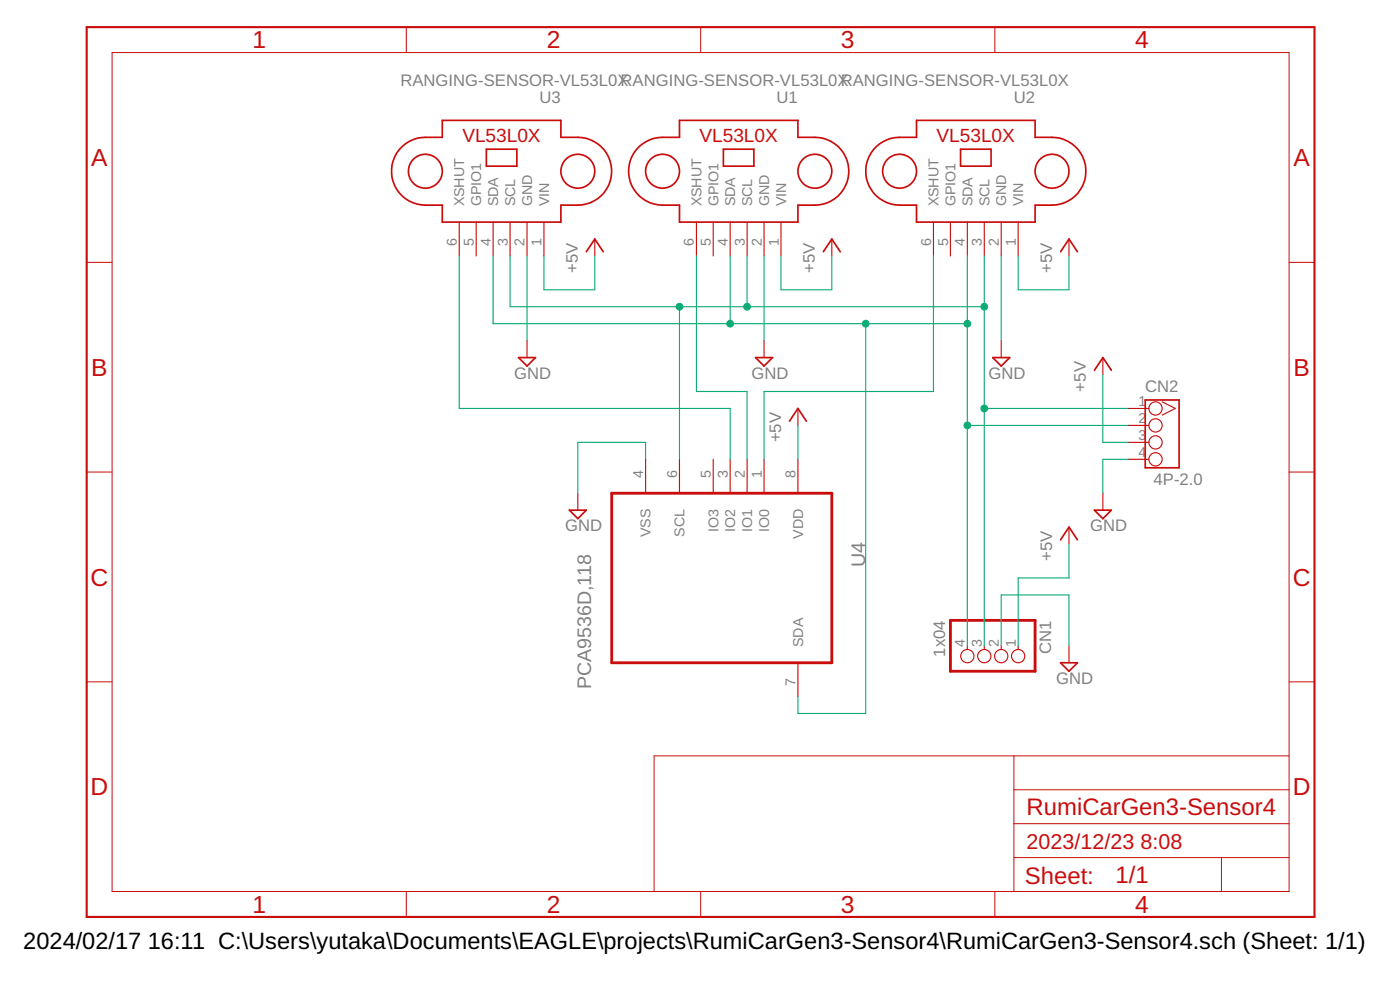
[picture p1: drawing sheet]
<?xml version="1.0" encoding="utf-8"?>
<!DOCTYPE eagle SYSTEM "eagle.dtd">
<!--
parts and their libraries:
diy-modules: Released under the Creative Commons Attribution 4.0 International License: http://creativecommons.org/licenses/by/4.0
-->
<eagle version="9.6.2">
<drawing>
<settings>
<setting alwaysvectorfont="no"/>
<setting verticaltext="up"/>
</settings>
<grid distance="0.05" unitdist="inch" unit="inch" style="lines" multiple="1" display="no" altdistance="0.01" altunitdist="inch" altunit="inch"/>
<schematic xreflabel="%F%N/%S.%C%R" xrefpart="/%S.%C%R">
<libraries>
<library name="diy-modules">
<symbols>
<symbol name="RANGING-SENSOR-VL53L0X">
<pin name="VIN" x="-12.7" y="5.08" length="middle" direction="pwr"/>
<pin name="SDA" x="-12.7" y="-2.54" length="middle"/>
<pin name="SCL" x="-12.7" y="0" length="middle"/>
<pin name="GND" x="-12.7" y="2.54" length="middle" direction="pwr"/>
<wire x1="-7.62" y1="-10.16" x2="-7.62" y2="7.62" width="0.254" layer="94"/>
<text x="7.62" y="12.7" size="1.778" layer="95">&gt;NAME</text>
<text x="7.62" y="10.16" size="1.778" layer="95">&gt;VALUE</text>
<wire x1="7.62" y1="7.62" x2="7.62" y2="-10.16" width="0.254" layer="94"/>
<pin name="GPIO1" x="-12.7" y="-5.08" length="middle"/>
<circle x="0" y="10.16" radius="2.54" width="0.254" layer="94"/>
<circle x="0" y="-12.7" radius="2.54" width="0.254" layer="94"/>
<text x="4.318" y="-1.27" size="2.032" layer="94" rot="R270" align="bottom-center">VL53L0X</text>
<pin name="XSHUT" x="-12.7" y="-7.62" length="middle"/>
<wire x1="-7.62" y1="-10.16" x2="-5.08" y2="-10.16" width="0.254" layer="94"/>
<wire x1="-5.08" y1="-10.16" x2="-5.08" y2="-12.7" width="0.254" layer="94"/>
<wire x1="7.62" y1="-10.16" x2="5.08" y2="-10.16" width="0.254" layer="94"/>
<wire x1="5.08" y1="-10.16" x2="5.08" y2="-12.7" width="0.254" layer="94"/>
<wire x1="-7.62" y1="7.62" x2="-5.08" y2="7.62" width="0.254" layer="94"/>
<wire x1="-5.08" y1="7.62" x2="-5.08" y2="10.16" width="0.254" layer="94"/>
<wire x1="7.62" y1="7.62" x2="5.08" y2="7.62" width="0.254" layer="94"/>
<wire x1="5.08" y1="7.62" x2="5.08" y2="10.16" width="0.254" layer="94"/>
<wire x1="0.762" y1="1.016" x2="3.302" y2="1.016" width="0.254" layer="94"/>
<wire x1="3.302" y1="1.016" x2="3.302" y2="-3.556" width="0.254" layer="94"/>
<wire x1="3.302" y1="-3.556" x2="0.762" y2="-3.556" width="0.254" layer="94"/>
<wire x1="0.762" y1="-3.556" x2="0.762" y2="1.016" width="0.254" layer="94"/>
<wire x1="-5.08" y1="10.16" x2="5.08" y2="10.16" width="0.254" layer="94" curve="-180"/>
<wire x1="5.08" y1="-12.7" x2="-5.08" y2="-12.7" width="0.254" layer="94" curve="-180"/>
</symbol>
</symbols>
<devicesets>
<deviceset name="RANGING-SENSOR-VL53L0X">
<gates>
<gate name="G$1" symbol="RANGING-SENSOR-VL53L0X" x="0" y="0"/>
</gates>
<devices>
<device name="" package="RANGING-SENSOR-VL53L0X">
<connects>
<connect gate="G$1" pin="GND" pad="2"/>
<connect gate="G$1" pin="GPIO1" pad="5"/>
<connect gate="G$1" pin="SCL" pad="3"/>
<connect gate="G$1" pin="SDA" pad="4"/>
<connect gate="G$1" pin="VIN" pad="1"/>
<connect gate="G$1" pin="XSHUT" pad="6"/>
</connects>
<technologies>
<technology name=""/>
</technologies>
</device>
</devices>
</deviceset>
</devicesets>
</library>
<library name="supply1">
<symbols>
<symbol name="+5V">
<wire x1="1.27" y1="-1.905" x2="0" y2="0" width="0.254" layer="94"/>
<wire x1="0" y1="0" x2="-1.27" y2="-1.905" width="0.254" layer="94"/>
<text x="-2.54" y="-5.08" size="1.778" layer="96" rot="R90">&gt;VALUE</text>
<pin name="+5V" x="0" y="-2.54" visible="off" length="short" direction="sup" rot="R90"/>
</symbol>
</symbols>
<devicesets>
<deviceset name="+5V" prefix="P+">
<gates>
<gate name="1" symbol="+5V" x="0" y="0"/>
</gates>
<devices>
<device name="">
<technologies>
<technology name=""/>
</technologies>
</device>
</devices>
</deviceset>
</devicesets>
</library>
<library name="supply2">
<symbols>
<symbol name="GND">
<wire x1="-1.27" y1="0" x2="1.27" y2="0" width="0.254" layer="94"/>
<wire x1="1.27" y1="0" x2="0" y2="-1.27" width="0.254" layer="94"/>
<wire x1="0" y1="-1.27" x2="-1.27" y2="0" width="0.254" layer="94"/>
<text x="-1.905" y="-3.175" size="1.778" layer="96">&gt;VALUE</text>
<pin name="GND" x="0" y="2.54" visible="off" length="short" direction="sup" rot="R270"/>
</symbol>
</symbols>
<devicesets>
<deviceset name="GND" prefix="SUPPLY">
<gates>
<gate name="GND" symbol="GND" x="0" y="0"/>
</gates>
<devices>
<device name="">
<technologies>
<technology name=""/>
</technologies>
</device>
</devices>
</deviceset>
</devicesets>
</library>
<library name="frames">
<symbols>
<symbol name="A5L-LOC">
<wire x1="85.09" y1="3.81" x2="85.09" y2="24.13" width="0.1016" layer="94"/>
<wire x1="85.09" y1="24.13" x2="139.065" y2="24.13" width="0.1016" layer="94"/>
<wire x1="139.065" y1="24.13" x2="180.34" y2="24.13" width="0.1016" layer="94"/>
<wire x1="170.18" y1="3.81" x2="170.18" y2="8.89" width="0.1016" layer="94"/>
<wire x1="170.18" y1="8.89" x2="180.34" y2="8.89" width="0.1016" layer="94"/>
<wire x1="170.18" y1="8.89" x2="139.065" y2="8.89" width="0.1016" layer="94"/>
<wire x1="139.065" y1="8.89" x2="139.065" y2="3.81" width="0.1016" layer="94"/>
<wire x1="139.065" y1="8.89" x2="139.065" y2="13.97" width="0.1016" layer="94"/>
<wire x1="139.065" y1="13.97" x2="180.34" y2="13.97" width="0.1016" layer="94"/>
<wire x1="139.065" y1="13.97" x2="139.065" y2="19.05" width="0.1016" layer="94"/>
<wire x1="139.065" y1="19.05" x2="180.34" y2="19.05" width="0.1016" layer="94"/>
<wire x1="139.065" y1="19.05" x2="139.065" y2="24.13" width="0.1016" layer="94"/>
<text x="140.97" y="15.24" size="2.54" layer="94">&gt;DRAWING_NAME</text>
<text x="140.97" y="10.16" size="2.286" layer="94">&gt;LAST_DATE_TIME</text>
<text x="154.305" y="5.08" size="2.54" layer="94">&gt;SHEET</text>
<text x="140.716" y="4.953" size="2.54" layer="94">Sheet:</text>
<frame x1="0" y1="0" x2="184.15" y2="133.35" columns="4" rows="4" layer="94"/>
</symbol>
</symbols>
<devicesets>
<deviceset name="A5L-LOC" prefix="FRAME" uservalue="yes">
<gates>
<gate name="G$1" symbol="A5L-LOC" x="0" y="0"/>
</gates>
<devices>
<device name="">
<technologies>
<technology name=""/>
</technologies>
</device>
</devices>
</deviceset>
</devicesets>
</library>
<library name="PCA9536D_118">
<symbols>
<symbol name="PCA9536D,118">
<wire x1="-12.7" y1="12.7" x2="-12.7" y2="-20.32" width="0.4064" layer="94"/>
<wire x1="-12.7" y1="-20.32" x2="12.7" y2="-20.32" width="0.4064" layer="94"/>
<wire x1="12.7" y1="-20.32" x2="12.7" y2="12.7" width="0.4064" layer="94"/>
<wire x1="12.7" y1="12.7" x2="-12.7" y2="12.7" width="0.4064" layer="94"/>
<text x="-5.36931875" y="15.6245" size="2.086659375" layer="95" ratio="10" rot="SR0">&gt;NAME</text>
<text x="-3.5344" y="-25.4527" size="2.085040625" layer="96" ratio="10" rot="SR0">&gt;VALUE</text>
<pin name="VDD" x="-17.78" y="7.62" length="middle" direction="pwr"/>
<pin name="IO0" x="-17.78" y="2.54" length="middle"/>
<pin name="IO1" x="-17.78" y="0" length="middle"/>
<pin name="IO2" x="-17.78" y="-2.54" length="middle"/>
<pin name="IO3" x="-17.78" y="-5.08" length="middle"/>
<pin name="SCL" x="-17.78" y="-10.16" length="middle" direction="in"/>
<pin name="VSS" x="-17.78" y="-15.24" length="middle" direction="pwr"/>
<pin name="SDA" x="17.78" y="7.62" length="middle" rot="R180"/>
</symbol>
</symbols>
<devicesets>
<deviceset name="PCA9536D,118" prefix="U">
<gates>
<gate name="A" symbol="PCA9536D,118" x="0" y="0"/>
</gates>
<devices>
<device name="" package="SOIC127P600X175-8N">
<connects>
<connect gate="A" pin="IO0" pad="1"/>
<connect gate="A" pin="IO1" pad="2"/>
<connect gate="A" pin="IO2" pad="3"/>
<connect gate="A" pin="IO3" pad="5"/>
<connect gate="A" pin="SCL" pad="6"/>
<connect gate="A" pin="SDA" pad="7"/>
<connect gate="A" pin="VDD" pad="8"/>
<connect gate="A" pin="VSS" pad="4"/>
</connects>
<technologies>
<technology name="">
<attribute name="AVAILABILITY" value="Good"/>
<attribute name="DESCRIPTION" value=" I/O Expander 4 I²C, SMBus 400kHz 8-SO "/>
<attribute name="MF" value="NXP USA"/>
<attribute name="MP" value="PCA9536D,118"/>
<attribute name="PACKAGE" value="SO-8 NXP Semiconductors"/>
<attribute name="PRICE" value="None"/>
<attribute name="PURCHASE-URL" value="https://pricing.snapeda.com/search/part/PCA9536D,118/?ref=eda"/>
</technology>
</technologies>
</device>
</devices>
</deviceset>
</devicesets>
</library>
<library name="OPL_Connector">
<symbols>
<symbol name="GROVE-CONNECTOR-DIP">
<wire x1="-1.27" y1="5.08" x2="3.81" y2="5.08" width="0.254" layer="94"/>
<wire x1="3.81" y1="5.08" x2="3.81" y2="-5.08" width="0.254" layer="94"/>
<wire x1="3.81" y1="-5.08" x2="-1.27" y2="-5.08" width="0.254" layer="94"/>
<wire x1="-1.27" y1="-5.08" x2="-1.27" y2="5.08" width="0.254" layer="94"/>
<text x="-6.35" y="6.35" size="1.27" layer="95" ratio="10">&gt;name</text>
<text x="0" y="6.35" size="1.27" layer="96" ratio="10">&gt;value</text>
<pin name="1" x="-3.81" y="3.81" visible="pad" length="middle" function="dotclk"/>
<pin name="2" x="-3.81" y="1.27" visible="pad" length="middle" function="dot"/>
<pin name="3" x="-3.81" y="-1.27" visible="pad" length="middle" function="dot"/>
<pin name="4" x="-3.81" y="-3.81" visible="pad" length="middle" function="dot"/>
</symbol>
</symbols>
<devicesets>
<deviceset name="GROVE-CONNECTOR-DIP(4P-2.0)" prefix="J" uservalue="yes">
<gates>
<gate name="G$1" symbol="GROVE-CONNECTOR-DIP" x="0" y="0"/>
</gates>
<devices>
<device name="" package="HW4-2.0">
<connects>
<connect gate="G$1" pin="1" pad="1"/>
<connect gate="G$1" pin="2" pad="2"/>
<connect gate="G$1" pin="3" pad="3"/>
<connect gate="G$1" pin="4" pad="4"/>
</connects>
<package3dinstances>
<package3dinstance package3d_urn="urn:adsk.eagle:package:8004548/1"/>
</package3dinstances>
<technologies>
<technology name="">
<attribute name="VALUE" value="4P-2.0" constant="no"/>
</technology>
</technologies>
</device>
</devices>
</deviceset>
</devicesets>
</library>
<library name="pinhead2">
<symbols>
<symbol name="PINHD4">
<wire x1="-6.35" y1="-5.08" x2="1.27" y2="-5.08" width="0.4064" layer="94"/>
<wire x1="1.27" y1="-5.08" x2="1.27" y2="7.62" width="0.4064" layer="94"/>
<wire x1="1.27" y1="7.62" x2="-6.35" y2="7.62" width="0.4064" layer="94"/>
<wire x1="-6.35" y1="7.62" x2="-6.35" y2="-5.08" width="0.4064" layer="94"/>
<text x="-6.35" y="8.255" size="1.778" layer="95">&gt;NAME</text>
<text x="-6.35" y="-7.62" size="1.778" layer="96">&gt;VALUE</text>
<pin name="1" x="-2.54" y="5.08" visible="pad" length="short" direction="pas" function="dot"/>
<pin name="2" x="-2.54" y="2.54" visible="pad" length="short" direction="pas" function="dot"/>
<pin name="3" x="-2.54" y="0" visible="pad" length="short" direction="pas" function="dot"/>
<pin name="4" x="-2.54" y="-2.54" visible="pad" length="short" direction="pas" function="dot"/>
</symbol>
</symbols>
<devicesets>
<deviceset name="PINHD-1X4" prefix="JP" uservalue="yes">
<gates>
<gate name="A" symbol="PINHD4" x="0" y="0"/>
</gates>
<devices>
<device name="" package="1X04">
<connects>
<connect gate="A" pin="1" pad="1"/>
<connect gate="A" pin="2" pad="2"/>
<connect gate="A" pin="3" pad="3"/>
<connect gate="A" pin="4" pad="4"/>
</connects>
<package3dinstances>
<package3dinstance package3d_urn="urn:adsk.eagle:package:22407/2"/>
</package3dinstances>
<technologies>
<technology name="">
<attribute name="POPULARITY" value="91" constant="no"/>
</technology>
</technologies>
</device>
<device name="/90" package="1X04/90">
<connects>
<connect gate="A" pin="1" pad="1"/>
<connect gate="A" pin="2" pad="2"/>
<connect gate="A" pin="3" pad="3"/>
<connect gate="A" pin="4" pad="4"/>
</connects>
<package3dinstances>
<package3dinstance package3d_urn="urn:adsk.eagle:package:22404/2"/>
</package3dinstances>
<technologies>
<technology name="">
<attribute name="POPULARITY" value="9" constant="no"/>
</technology>
</technologies>
</device>
</devices>
</deviceset>
</devicesets>
</library>
</libraries>
<attributes>
</attributes>
<variantdefs>
</variantdefs>
<classes>
<class number="0" name="default" width="0" drill="0">
</class>
</classes>
<parts>
<part name="U1" library="diy-modules" deviceset="RANGING-SENSOR-VL53L0X" device=""/>
<part name="U2" library="diy-modules" deviceset="RANGING-SENSOR-VL53L0X" device=""/>
<part name="U3" library="diy-modules" deviceset="RANGING-SENSOR-VL53L0X" device=""/>
<part name="P+1" library="supply1" deviceset="+5V" device=""/>
<part name="P+2" library="supply1" deviceset="+5V" device=""/>
<part name="P+3" library="supply1" deviceset="+5V" device=""/>
<part name="P+4" library="supply1" deviceset="+5V" device=""/>
<part name="SUPPLY1" library="supply2" deviceset="GND" device=""/>
<part name="SUPPLY2" library="supply2" deviceset="GND" device=""/>
<part name="SUPPLY3" library="supply2" deviceset="GND" device=""/>
<part name="SUPPLY4" library="supply2" deviceset="GND" device=""/>
<part name="CN1" library="pinhead2" deviceset="PINHD-1X4" device="" package3d_urn="urn:adsk.eagle:package:22407/2" value="1x04"/>
<part name="FRAME1" library="frames" deviceset="A5L-LOC" device=""/>
<part name="U4" library="PCA9536D_118" deviceset="PCA9536D,118" device=""/>
<part name="SUPPLY5" library="supply2" deviceset="GND" device=""/>
<part name="P+5" library="supply1" deviceset="+5V" device=""/>
<part name="CN2" library="OPL_Connector" deviceset="GROVE-CONNECTOR-DIP(4P-2.0)" device="" package3d_urn="urn:adsk.eagle:package:8004548/1" value="4P-2.0"/>
<part name="P+6" library="supply1" deviceset="+5V" device=""/>
<part name="SUPPLY6" library="supply2" deviceset="GND" device=""/>
</parts>
<sheets>
<sheet>
<plain>
</plain>
<instances>
<instance part="U1" gate="G$1" x="48.26" y="170.18" smashed="yes" rot="MR90">
<attribute name="NAME" x="55.88" y="180.34" size="1.778" layer="95" rot="MR0"/>
<attribute name="VALUE" x="63.5" y="182.88" size="1.778" layer="95" rot="MR0"/>
</instance>
<instance part="U2" gate="G$1" x="83.82" y="170.18" smashed="yes" rot="MR90">
<attribute name="NAME" x="91.44" y="180.34" size="1.778" layer="95" rot="MR0"/>
<attribute name="VALUE" x="96.52" y="182.88" size="1.778" layer="95" rot="MR0"/>
</instance>
<instance part="U3" gate="G$1" x="12.7" y="170.18" smashed="yes" rot="MR90">
<attribute name="NAME" x="20.32" y="180.34" size="1.778" layer="95" rot="MR0"/>
<attribute name="VALUE" x="30.48" y="182.88" size="1.778" layer="95" rot="MR0"/>
</instance>
<instance part="P+1" gate="1" x="96.52" y="160.02" smashed="yes">
<attribute name="VALUE" x="93.98" y="154.94" size="1.778" layer="96" rot="R90"/>
</instance>
<instance part="P+2" gate="1" x="60.96" y="160.02" smashed="yes">
<attribute name="VALUE" x="58.42" y="154.94" size="1.778" layer="96" rot="R90"/>
</instance>
<instance part="P+3" gate="1" x="25.4" y="160.02" smashed="yes">
<attribute name="VALUE" x="22.86" y="154.94" size="1.778" layer="96" rot="R90"/>
</instance>
<instance part="P+4" gate="1" x="96.52" y="116.84" smashed="yes">
<attribute name="VALUE" x="93.98" y="111.76" size="1.778" layer="96" rot="R90"/>
</instance>
<instance part="SUPPLY1" gate="GND" x="50.8" y="142.24" smashed="yes">
<attribute name="VALUE" x="48.895" y="139.065" size="1.778" layer="96"/>
</instance>
<instance part="SUPPLY2" gate="GND" x="15.24" y="142.24" smashed="yes">
<attribute name="VALUE" x="13.335" y="139.065" size="1.778" layer="96"/>
</instance>
<instance part="SUPPLY3" gate="GND" x="86.36" y="142.24" smashed="yes">
<attribute name="VALUE" x="84.455" y="139.065" size="1.778" layer="96"/>
</instance>
<instance part="SUPPLY4" gate="GND" x="96.52" y="96.52" smashed="yes">
<attribute name="VALUE" x="94.615" y="93.345" size="1.778" layer="96"/>
</instance>
<instance part="CN1" gate="A" x="83.82" y="96.52" smashed="yes" rot="R270">
<attribute name="NAME" x="92.075" y="102.87" size="1.778" layer="95" rot="R270"/>
<attribute name="VALUE" x="76.2" y="102.87" size="1.778" layer="96" rot="R270"/>
</instance>
<instance part="FRAME1" gate="G$1" x="-50.8" y="58.42" smashed="yes">
<attribute name="DRAWING_NAME" x="90.17" y="73.66" size="2.54" layer="94"/>
<attribute name="LAST_DATE_TIME" x="90.17" y="68.58" size="2.286" layer="94"/>
<attribute name="SHEET" x="103.505" y="63.5" size="2.54" layer="94"/>
</instance>
<instance part="U4" gate="A" x="48.26" y="109.22" smashed="yes" rot="R270">
<attribute name="NAME" x="63.8845" y="114.58931875" size="2.086659375" layer="95" ratio="10" rot="SR270"/>
<attribute name="VALUE" x="22.8073" y="112.7544" size="2.085040625" layer="96" ratio="10" rot="SR270"/>
</instance>
<instance part="SUPPLY5" gate="GND" x="22.86" y="119.38" smashed="yes">
<attribute name="VALUE" x="20.955" y="116.205" size="1.778" layer="96"/>
</instance>
<instance part="P+5" gate="1" x="55.88" y="134.62" smashed="yes">
<attribute name="VALUE" x="53.34" y="129.54" size="1.778" layer="96" rot="R90"/>
</instance>
<instance part="CN2" gate="G$1" x="109.22" y="130.81" smashed="yes">
<attribute name="NAME" x="107.95" y="137.16" size="1.778" layer="95" ratio="10"/>
<attribute name="VALUE" x="109.22" y="123.19" size="1.778" layer="96" ratio="10"/>
</instance>
<instance part="P+6" gate="1" x="101.6" y="142.24" smashed="yes">
<attribute name="VALUE" x="99.06" y="137.16" size="1.778" layer="96" rot="R90"/>
</instance>
<instance part="SUPPLY6" gate="GND" x="101.6" y="119.38" smashed="yes">
<attribute name="VALUE" x="99.695" y="116.205" size="1.778" layer="96"/>
</instance>
</instances>
<busses>
</busses>
<nets>
<net name="N$20" class="0">
<segment>
<pinref part="U3" gate="G$1" pin="XSHUT"/>
<wire x1="5.08" y1="134.62" x2="5.08" y2="157.48" width="0.1524" layer="91"/>
<wire x1="5.08" y1="134.62" x2="45.72" y2="134.62" width="0.1524" layer="91"/>
<pinref part="U4" gate="A" pin="IO2"/>
<wire x1="45.72" y1="127" x2="45.72" y2="134.62" width="0.1524" layer="91"/>
</segment>
</net>
<net name="N$21" class="0">
<segment>
<pinref part="U2" gate="G$1" pin="SCL"/>
<wire x1="83.82" y1="157.48" x2="83.82" y2="149.86" width="0.1524" layer="91"/>
<wire x1="48.26" y1="149.86" x2="83.82" y2="149.86" width="0.1524" layer="91"/>
<pinref part="U1" gate="G$1" pin="SCL"/>
<wire x1="48.26" y1="157.48" x2="48.26" y2="149.86" width="0.1524" layer="91"/>
<junction x="48.26" y="149.86"/>
<pinref part="U3" gate="G$1" pin="SCL"/>
<wire x1="12.7" y1="157.48" x2="12.7" y2="149.86" width="0.1524" layer="91"/>
<wire x1="12.7" y1="149.86" x2="38.1" y2="149.86" width="0.1524" layer="91"/>
<pinref part="CN1" gate="A" pin="3"/>
<wire x1="38.1" y1="149.86" x2="48.26" y2="149.86" width="0.1524" layer="91"/>
<wire x1="83.82" y1="99.06" x2="83.82" y2="134.62" width="0.1524" layer="91"/>
<junction x="83.82" y="149.86"/>
<pinref part="U4" gate="A" pin="SCL"/>
<wire x1="83.82" y1="134.62" x2="83.82" y2="149.86" width="0.1524" layer="91"/>
<wire x1="38.1" y1="127" x2="38.1" y2="149.86" width="0.1524" layer="91"/>
<junction x="38.1" y="149.86"/>
<pinref part="CN2" gate="G$1" pin="1"/>
<wire x1="83.82" y1="134.62" x2="105.41" y2="134.62" width="0.1524" layer="91"/>
<junction x="83.82" y="134.62"/>
</segment>
</net>
<net name="N$22" class="0">
<segment>
<pinref part="U2" gate="G$1" pin="SDA"/>
<wire x1="81.28" y1="157.48" x2="81.28" y2="147.32" width="0.1524" layer="91"/>
<wire x1="45.72" y1="147.32" x2="66.04" y2="147.32" width="0.1524" layer="91"/>
<pinref part="U1" gate="G$1" pin="SDA"/>
<wire x1="66.04" y1="147.32" x2="81.28" y2="147.32" width="0.1524" layer="91"/>
<wire x1="45.72" y1="157.48" x2="45.72" y2="147.32" width="0.1524" layer="91"/>
<junction x="45.72" y="147.32"/>
<pinref part="U3" gate="G$1" pin="SDA"/>
<wire x1="10.16" y1="157.48" x2="10.16" y2="147.32" width="0.1524" layer="91"/>
<wire x1="10.16" y1="147.32" x2="45.72" y2="147.32" width="0.1524" layer="91"/>
<pinref part="CN1" gate="A" pin="4"/>
<wire x1="81.28" y1="99.06" x2="81.28" y2="132.08" width="0.1524" layer="91"/>
<junction x="81.28" y="147.32"/>
<junction x="66.04" y="147.32"/>
<pinref part="U4" gate="A" pin="SDA"/>
<wire x1="81.28" y1="132.08" x2="81.28" y2="147.32" width="0.1524" layer="91"/>
<wire x1="55.88" y1="91.44" x2="55.88" y2="88.9" width="0.1524" layer="91"/>
<wire x1="55.88" y1="88.9" x2="66.04" y2="88.9" width="0.1524" layer="91"/>
<wire x1="66.04" y1="88.9" x2="66.04" y2="147.32" width="0.1524" layer="91"/>
<pinref part="CN2" gate="G$1" pin="2"/>
<wire x1="81.28" y1="132.08" x2="105.41" y2="132.08" width="0.1524" layer="91"/>
<junction x="81.28" y="132.08"/>
</segment>
</net>
<net name="+5V" class="0">
<segment>
<wire x1="88.9" y1="109.22" x2="96.52" y2="109.22" width="0.1524" layer="91"/>
<pinref part="P+4" gate="1" pin="+5V"/>
<wire x1="96.52" y1="109.22" x2="96.52" y2="114.3" width="0.1524" layer="91"/>
<pinref part="CN1" gate="A" pin="1"/>
<wire x1="88.9" y1="109.22" x2="88.9" y2="99.06" width="0.1524" layer="91"/>
</segment>
<segment>
<pinref part="U2" gate="G$1" pin="VIN"/>
<wire x1="88.9" y1="157.48" x2="88.9" y2="152.4" width="0.1524" layer="91"/>
<wire x1="88.9" y1="152.4" x2="96.52" y2="152.4" width="0.1524" layer="91"/>
<pinref part="P+1" gate="1" pin="+5V"/>
<wire x1="96.52" y1="152.4" x2="96.52" y2="157.48" width="0.1524" layer="91"/>
</segment>
<segment>
<pinref part="U1" gate="G$1" pin="VIN"/>
<wire x1="53.34" y1="157.48" x2="53.34" y2="152.4" width="0.1524" layer="91"/>
<wire x1="53.34" y1="152.4" x2="60.96" y2="152.4" width="0.1524" layer="91"/>
<pinref part="P+2" gate="1" pin="+5V"/>
<wire x1="60.96" y1="152.4" x2="60.96" y2="157.48" width="0.1524" layer="91"/>
</segment>
<segment>
<pinref part="U3" gate="G$1" pin="VIN"/>
<wire x1="17.78" y1="157.48" x2="17.78" y2="152.4" width="0.1524" layer="91"/>
<wire x1="17.78" y1="152.4" x2="25.4" y2="152.4" width="0.1524" layer="91"/>
<pinref part="P+3" gate="1" pin="+5V"/>
<wire x1="25.4" y1="152.4" x2="25.4" y2="157.48" width="0.1524" layer="91"/>
</segment>
<segment>
<pinref part="U4" gate="A" pin="VDD"/>
<pinref part="P+5" gate="1" pin="+5V"/>
<wire x1="55.88" y1="127" x2="55.88" y2="132.08" width="0.1524" layer="91"/>
</segment>
<segment>
<pinref part="P+6" gate="1" pin="+5V"/>
<wire x1="101.6" y1="139.7" x2="101.6" y2="129.54" width="0.1524" layer="91"/>
<pinref part="CN2" gate="G$1" pin="3"/>
<wire x1="101.6" y1="129.54" x2="105.41" y2="129.54" width="0.1524" layer="91"/>
</segment>
</net>
<net name="GND" class="0">
<segment>
<pinref part="U2" gate="G$1" pin="GND"/>
<pinref part="SUPPLY3" gate="GND" pin="GND"/>
<wire x1="86.36" y1="157.48" x2="86.36" y2="144.78" width="0.1524" layer="91"/>
</segment>
<segment>
<pinref part="U1" gate="G$1" pin="GND"/>
<pinref part="SUPPLY1" gate="GND" pin="GND"/>
<wire x1="50.8" y1="157.48" x2="50.8" y2="144.78" width="0.1524" layer="91"/>
</segment>
<segment>
<pinref part="U3" gate="G$1" pin="GND"/>
<pinref part="SUPPLY2" gate="GND" pin="GND"/>
<wire x1="15.24" y1="157.48" x2="15.24" y2="144.78" width="0.1524" layer="91"/>
</segment>
<segment>
<wire x1="86.36" y1="106.68" x2="96.52" y2="106.68" width="0.1524" layer="91"/>
<pinref part="SUPPLY4" gate="GND" pin="GND"/>
<wire x1="96.52" y1="106.68" x2="96.52" y2="99.06" width="0.1524" layer="91"/>
<pinref part="CN1" gate="A" pin="2"/>
<wire x1="86.36" y1="106.68" x2="86.36" y2="99.06" width="0.1524" layer="91"/>
</segment>
<segment>
<pinref part="SUPPLY5" gate="GND" pin="GND"/>
<wire x1="22.86" y1="121.92" x2="22.86" y2="129.54" width="0.1524" layer="91"/>
<wire x1="22.86" y1="129.54" x2="33.02" y2="129.54" width="0.1524" layer="91"/>
<pinref part="U4" gate="A" pin="VSS"/>
<wire x1="33.02" y1="129.54" x2="33.02" y2="127" width="0.1524" layer="91"/>
</segment>
<segment>
<pinref part="SUPPLY6" gate="GND" pin="GND"/>
<wire x1="101.6" y1="121.92" x2="101.6" y2="127" width="0.1524" layer="91"/>
<pinref part="CN2" gate="G$1" pin="4"/>
<wire x1="101.6" y1="127" x2="105.41" y2="127" width="0.1524" layer="91"/>
</segment>
</net>
<net name="N$7" class="0">
<segment>
<pinref part="U2" gate="G$1" pin="XSHUT"/>
<wire x1="76.2" y1="157.48" x2="76.2" y2="137.16" width="0.1524" layer="91"/>
<pinref part="U4" gate="A" pin="IO0"/>
<wire x1="50.8" y1="127" x2="50.8" y2="137.16" width="0.1524" layer="91"/>
<wire x1="50.8" y1="137.16" x2="76.2" y2="137.16" width="0.1524" layer="91"/>
</segment>
</net>
<net name="N$3" class="0">
<segment>
<pinref part="U1" gate="G$1" pin="XSHUT"/>
<wire x1="40.64" y1="137.16" x2="40.64" y2="157.48" width="0.1524" layer="91"/>
<wire x1="40.64" y1="137.16" x2="48.26" y2="137.16" width="0.1524" layer="91"/>
<pinref part="U4" gate="A" pin="IO1"/>
<wire x1="48.26" y1="127" x2="48.26" y2="137.16" width="0.1524" layer="91"/>
</segment>
</net>
</nets>
</sheet>
</sheets>
<errors>
<approved hash="104,1,53.34,157.48,U1,VIN,+5V,,,"/>
<approved hash="104,1,88.9,157.48,U2,VIN,+5V,,,"/>
<approved hash="104,1,17.78,157.48,U3,VIN,+5V,,,"/>
<approved hash="104,1,55.88,127,U4,VDD,+5V,,,"/>
<approved hash="104,1,33.02,127,U4,VSS,GND,,,"/>
<approved hash="113,1,41.171,124.991,FRAME1,,,,,"/>
</errors>
</schematic>
</drawing>
<compatibility>
<note version="8.2" severity="warning">
Since Version 8.2, EAGLE supports online libraries. The ids
of those online libraries will not be understood (or retained)
with this version.
</note>
<note version="8.3" severity="warning">
Since Version 8.3, EAGLE supports URNs for individual library
assets (packages, symbols, and devices). The URNs of those assets
will not be understood (or retained) with this version.
</note>
<note version="8.3" severity="warning">
Since Version 8.3, EAGLE supports the association of 3D packages
with devices in libraries, schematics, and board files. Those 3D
packages will not be understood (or retained) with this version.
</note>
</compatibility>
</eagle>
